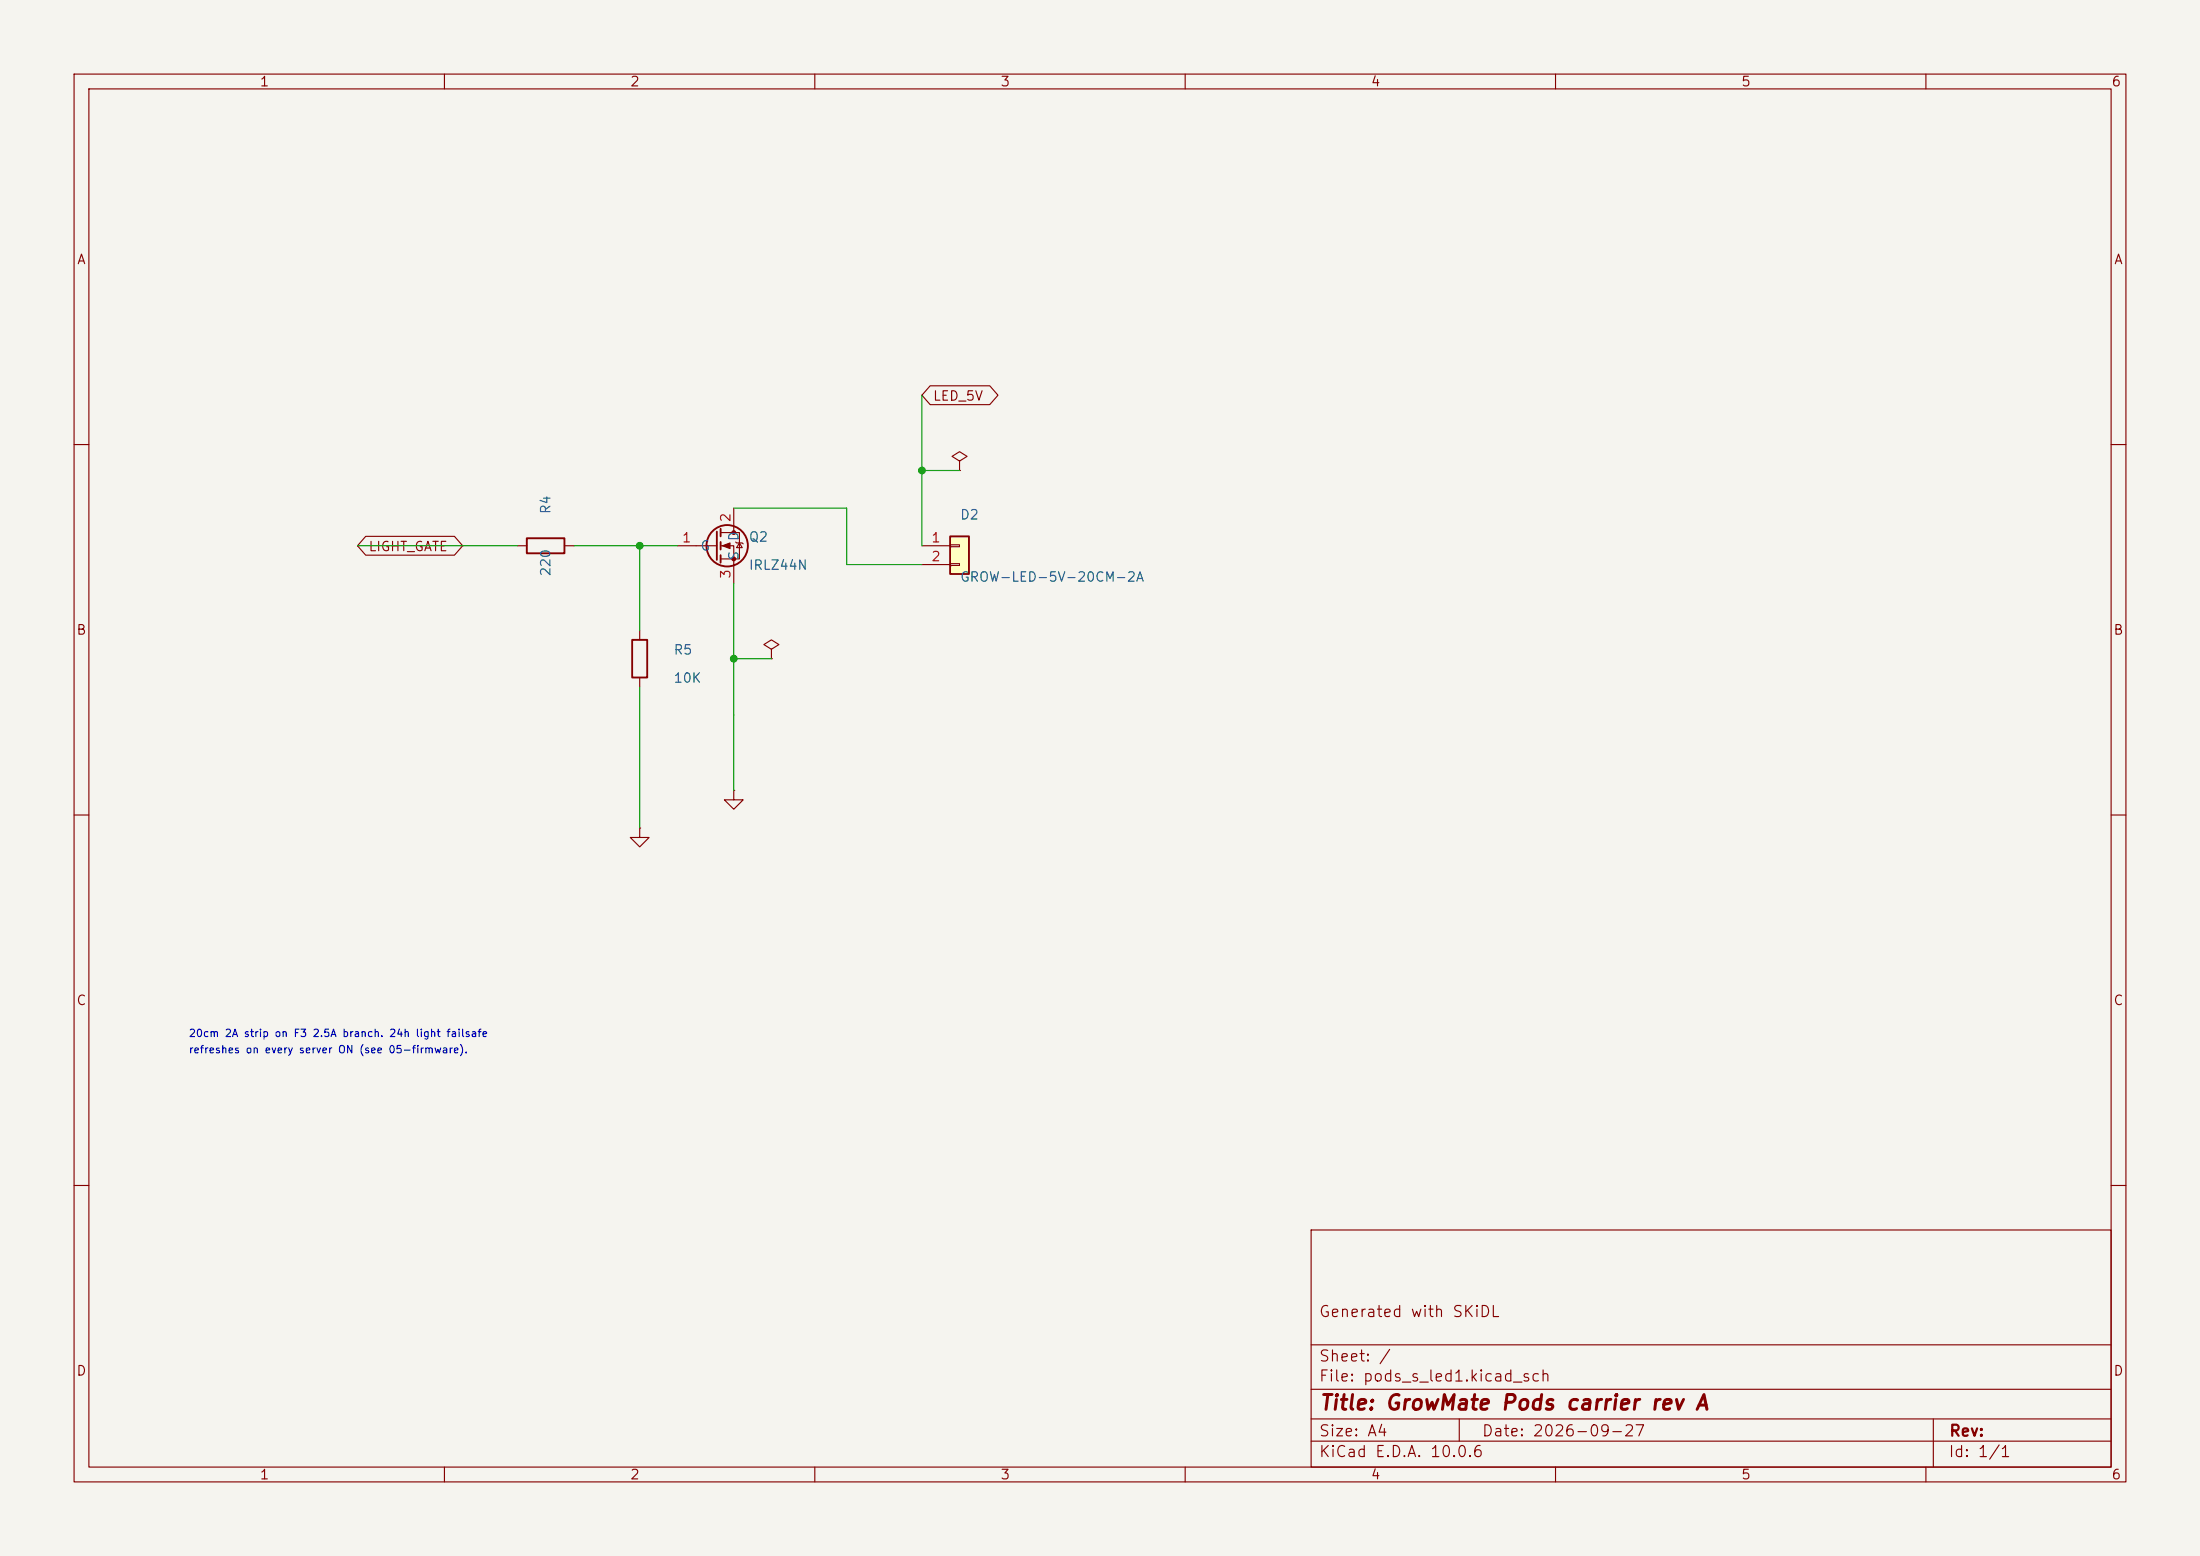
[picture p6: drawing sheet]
<svg xmlns="http://www.w3.org/2000/svg" width="297mm" height="210mm" viewBox="0 0 297 210" stroke-linecap="round" stroke-linejoin="round" font-family="sans-serif">
<path d="M0 0h297v210h-297z" fill="#f5f4ef" stroke="#f5f4ef" stroke-width=".14"/>
<g fill="none" stroke="#840000" stroke-width=".15">
<path d="M10 10h277v190h-277zM12 12h273v186h-273zM60 10v2M110 10v2M160 10v2M210 10v2M260 10v2M10 60h2M69.8 73.7h1.3M76.2 73.7h1.3M285 60h2M10 110h2"/>
<path d="M285 110h2M10 160h2M177 166h108v32h-108zM285 160h2M60 198v2M110 198v2M160 198v2M177 194.5h108M177 191.5h108M177 187.5h108M177 181.5h108M197 191.5v3"/>
<path d="M210 198v2M260 198v2M261 191.5v6.5"/>
</g>
<path d="M71.1 72.6h5.1v2.1h-5.1z" fill="none" stroke="#840000" stroke-width=".25"/>
<path d="M128.3 72.4h2.5v5.1h-2.5z" fill="#ffffc2"/>
<g fill="none" stroke="#840000" stroke-width=".25">
<path d="M96.8 71.8v3.8M97.3 71.4v1M97.3 73.2v1M97.3 74.9v1M128.3 72.4h2.5v5.1h-2.5zM85.3 86.4h2.1v5h-2.1z"/>
<circle cx="98.2" cy="73.7" r="2.79"/>
</g>
<g fill="none" stroke="#840000" stroke-width=".15">
<path d="M125.6 52.1h8l1.1 1.2-1.1 1.3h-8l-1.1-1.3zM49.4 72.4h11.9l1.2 1.3-1.2 1.2h-11.9l-1.1-1.2zM91.4 73.7h5.4M97.3 71.9h2.5v3.5h-2.5M97.3 73.7h1.8v5M99.1 68.6v3.3M99.3 73.2l.1 .1h.8l.1 .1M99.8 73.3l.4 .6h-.8zM124.5 73.7h3.8M124.5 76.2h3.8M128.3 73.5h1.2v.3h-1.2zM128.3 76.1h1.2v.2h-1.2z"/>
<path d="M129.5 62.2l1.1-.6-1.1-.6-1 .6 1 .6v1.3M129.5 63.5h.1M86.4 85.1v1.3M86.4 91.4v1.3M104.1 87.6l1.1-.6-1.1-.6-1 .6 1 .6v1.3M104.1 88.9h.1M86.4 111.8v1.2h1.2l-1.2 1.3-1.3-1.3h1.3M86.4 111.8h.1M99.1 106.7v1.3h1.2l-1.2 1.2-1.3-1.2h1.3M99.1 106.7h.1"/>
</g>
<g fill="#840000" stroke="#840000" stroke-width=".15">
<path d="M97.5 73.7l1.1-.4v.7z"/>
<circle cx="99.1" cy="71.9" r=".25"/>
<circle cx="99.1" cy="75.4" r=".25"/>
</g>
<path d="M124.5 53.3v20.4M48.3 73.7h21.5M77.5 73.7h13.9M86.4 73.7v11.4M99.1 68.6h15.2v7.6h10.2M99.1 78.7v28M124.5 63.5h5M86.4 92.7v19.1M99.1 88.9h5" fill="none" stroke="#009600" stroke-width=".15"/>
<g fill="#009600" stroke="#009600" stroke-width=".14">
<circle cx="86.4" cy="73.7" r=".46"/>
<circle cx="124.5" cy="63.5" r=".46"/>
<circle cx="99.1" cy="88.9" r=".46"/>
</g>
<text font-size="2" fill="#840000" x="178" y="190.8">Title: GrowMate Pods carrier rev A</text>
<g font-size="1.5" fill="#840000">
<text x="178" y="178.1">Generated with SKiDL</text>
<text x="178" y="184.1">Sheet: /</text>
<text x="178" y="186.8">File: pods_s_led1.kicad_sch</text>
<text x="178" y="197">KiCad E.D.A. 10.0.6</text>
<text x="178" y="194.2">Size: A4</text>
<text x="200" y="194.2">Date: 2026-09-27</text>
<text x="263" y="197">Id: 1/1</text>
<text x="263" y="194.2">Rev:</text>
</g>
<g font-size="1.3" fill="#840000">
<text x="35" y="12">1</text>
<text x="85" y="12">2</text>
<text x="135" y="12">3</text>
<text x="185" y="12">4</text>
<text x="235" y="12">5</text>
<text x="285" y="12">6</text>
<text x="10.3" y="36">A</text>
<text x="285.3" y="36">A</text>
<text x="125.9" y="54.4">LED_5V</text>
<text x="49.7" y="74.7">LIGHT_GATE</text>
<text x="10.2" y="86">B</text>
<text x="285.2" y="86">B</text>
<text x="10.2" y="136">C</text>
<text x="285.2" y="136">C</text>
<text x="10.2" y="186">D</text>
<text x="285.2" y="186">D</text>
<text x="35" y="200">1</text>
<text x="85" y="200">2</text>
<text x="135" y="200">3</text>
<text x="185" y="200">4</text>
<text x="235" y="200">5</text>
<text x="285" y="200">6</text>
</g>
<g font-size="1.3" fill="#006464">
<text x="74.6" y="69.5" transform="rotate(-90 74.6 69.5)">R4</text>
<text x="129.5" y="70.4">D2</text>
<text x="74.6" y="77.9" transform="rotate(-90 74.6 77.9)">220</text>
<text x="94.5" y="74.6">G</text>
<text x="100" y="75.7" transform="rotate(-90 100 75.7)">S</text>
<text x="100" y="73.1" transform="rotate(-90 100 73.1)">D</text>
<text x="101" y="73.4">Q2</text>
<text x="101" y="77.2">IRLZ44N</text>
<text x="129.5" y="78.8">GROW-LED-5V-20CM-2A</text>
<text x="90.8" y="88.7">R5</text>
<text x="90.8" y="92.5">10K</text>
</g>
<g font-size="1.3" fill="#a90000">
<text x="98.9" y="70.6" transform="rotate(-90 98.9 70.6)">2</text>
<text x="92" y="73.5">1</text>
<text x="125.6" y="73.5">1</text>
<text x="125.6" y="76.1">2</text>
<text x="98.9" y="78.2" transform="rotate(-90 98.9 78.2)">3</text>
</g>
<g font-size="1" fill="#0000c2">
<text x="25.4" y="142.4">refreshes on every server ON (see 05-firmware).</text>
<text x="25.4" y="140.2">20cm 2A strip on F3 2.5A branch. 24h light failsafe</text>
</g>
</svg>
